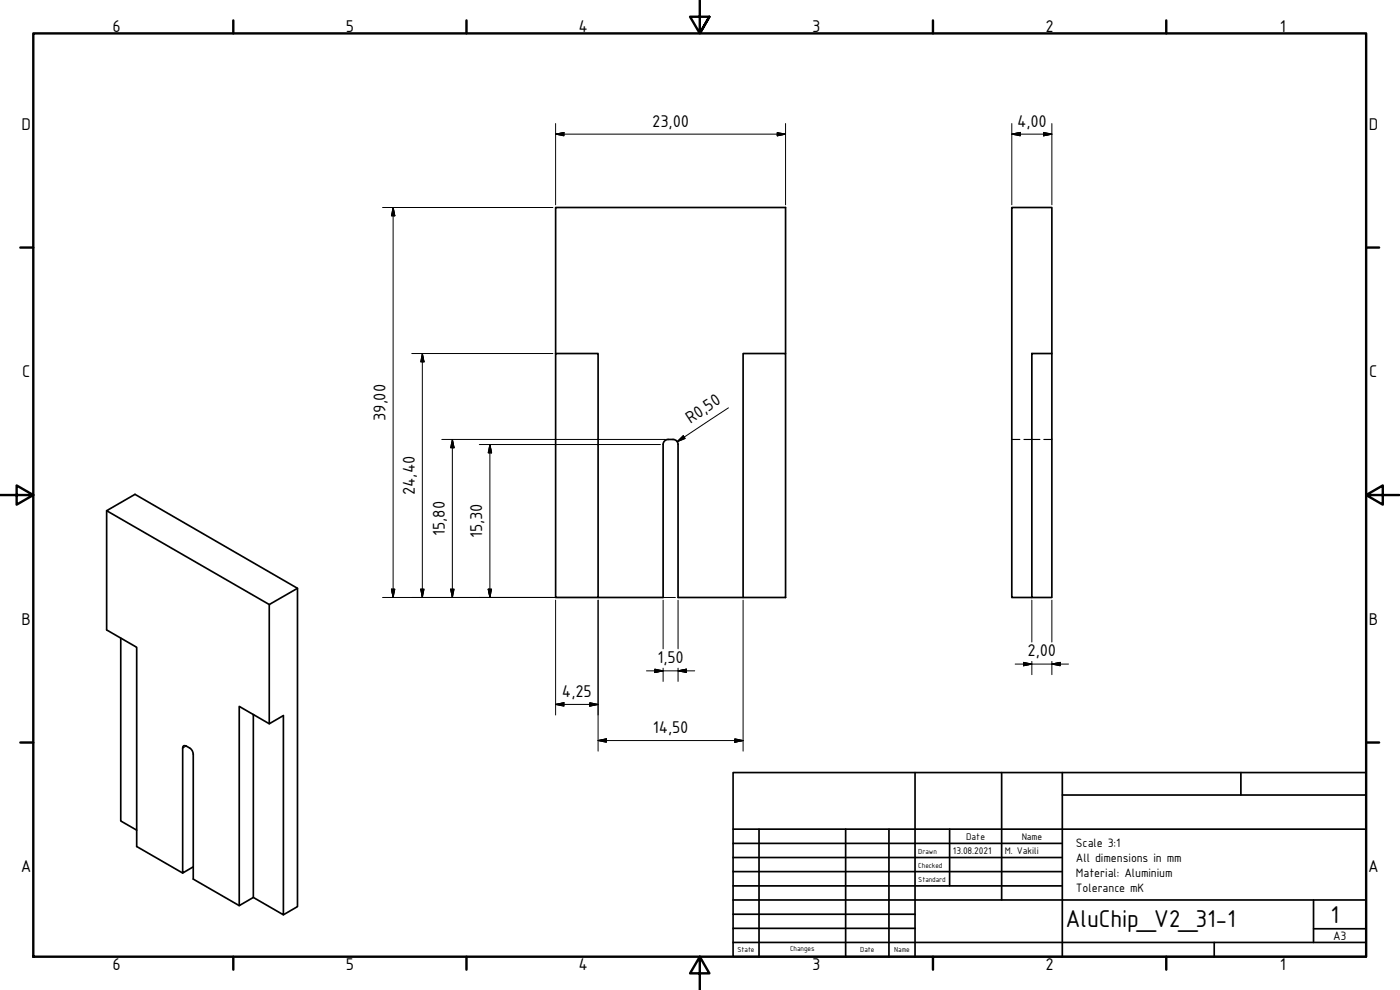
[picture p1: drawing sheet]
<svg xmlns="http://www.w3.org/2000/svg" width="420mm" height="297mm" viewBox="0 0 420 297" stroke-linecap="round" stroke-linejoin="round" font-family="sans-serif">
<!-- layer: Visible (ISO) -->
<g fill="none" stroke="#000" stroke-width=".51">
<path d="M166.8 106.1h12.7v73.2h-12.7zM166.8 106.1v-43.8h69v43.8M223 106.1h12.8v73.2h-12.8zM309.7 106.1h6v73.2h-6zM315.7 106.1v-43.8h-12v117h6M199 133.4v45.9h-19.5M202 131.9a1.5 1.5 0 0 1 1.5 1.5M202 131.9h-1.5a1.5 1.5 0 0 0-1.5 1.5M203.5 133.4v45.9h19.5M32 153.2v35.8l9 5.2v59.8l13.8 7.9M89.3 176.5l-8.5 4.9v35.8M36.2 191.5v54.8l4.8 2.8"/>
<path d="M80.8 181.4l-48.8-28.2 8.5-4.9 48.8 28.2v95.5l-4.3 2.5M76 214.4v54.9l-4.2 2.4v-59.8l9 5.3 4.2-2.5v59.8l-9-5.2M58 260.1l-3.2 1.8v-37.5l.3-.6a2.99 2.99 0 0 1 2.9 2.5v37.5l13.8 7.9"/>
</g>
<!-- layer: Hidden (ISO) -->
<path d="M303.7 131.9h2.4M307.3 131.9h4.8M313.3 131.9h2.4" fill="none" stroke="#000" stroke-width=".34"/>
<!-- layer: Visible Narrow (ISO) -->
<path d="M55.9 223.8l-1.1 .6" fill="none" stroke="#000" stroke-width=".34"/>
<!-- layer: Border (ISO) -->
<g fill="none" stroke="#000" stroke-width=".72">
<path d="M10 10h400v277h-400zM70 6.1v3.9M140 6.1v3.9M210 0v10l-2.9-5h5.8l-2.9 5 2.9-5M280 6.1v3.9M350 6.1v3.9M6.1 74.3h3.9M410 74.3h3.9M0 148.5h10l-5-2.8v5.7l5-2.9M410 148.5l5 2.9v-5.7l-5 2.8h10M6.1 222.8h3.9M410 222.8h3.9"/>
<path d="M70 287v3.9M140 287v3.9M210 287l2.9 5h-5.8l2.9-5v10M280 287v3.9M350 287v3.9"/>
</g>
<!-- layer: Title (ISO) -->
<g fill="none" stroke="#000" stroke-width=".51">
<path d="M220 231.8h190v55.2h-190zM274.6 231.8v55.2M300.6 231.8v38.2M318.8 238.5h91.2M318.8 231.8v55.2M372.4 231.8v6.7M220 253.1h98.8M220 257.3h98.8M220 248.8h190M227.8 248.8v38.2M253.8 248.8v38.2M266.8 248.8v38.2"/>
<path d="M285 248.8v17M220 261.5h98.8M220 265.8h98.8M220 270h190M220 274.3h54.6M220 278.5h54.6M394.2 278.7h15.8M394.2 270v12.8M220 282.8h190M364.4 282.8v4.2"/>
</g>
<!-- layer: Dimension (ISO) -->
<g fill="none" stroke="#000" stroke-width=".3">
<path d="M166.8 37.1v24.4M233.3 39.8l2.5 .4-2.5 .6zM235.8 37.1v24.4M303.7 37.1v24.4M313.2 39.7l2.5 .5-2.5 .6zM315.7 37.1v24.4M166.8 40.2l2.4-.4v1zM166.8 40.2h69M303.7 40.2l2.5-.5v1.1zM303.7 40.2h12M114.8 62.3h51.1M118 62.3l.5 2.5h-1z"/>
<path d="M118 62.3v117M123.6 106.1h42.3M126.7 106.1l.6 2.5h-1zM126.7 106.1v73.2M132.6 131.9h67.1M135.8 131.9l.5 2.5h-1zM135.8 131.9v47.4M143.8 133.4h54.4M147 133.4l.5 2.5h-1zM147 133.4v45.9M203.2 132.5l1.9-1.7 .5 .8zM218.6 122.4l-15.4 10.1"/>
<path d="M114.8 179.3h87.9M117.5 176.8h1l-.5 2.5zM126.3 176.8h1l-.6 2.5zM135.3 176.8h1l-.5 2.5zM146.5 176.8h1l-.5 2.5zM166.8 180.1v34.4M179.5 180.1v45.3M199 180.1v14.6M203.5 180.1v14.6M223 180.1v45.3M304.7 199.2h16M307.2 198.7l2.5 .5-2.5 .6z"/>
<path d="M309.7 180.1v12.5M309.7 198.4v4M315.7 199.2l2.5-.5v1.1zM315.7 180.1v12.5M315.7 198.4v4M166.8 211.4l2.4-.6v1.1zM166.8 211.4h12.7M177 210.8l2.5 .6-2.5 .5zM194 201.3h14.5M196.5 200.8l2.5 .5-2.5 .5zM199 200.5v4M203.5 201.3l2.5-.5v1z"/>
<path d="M203.5 200.5v4M179.5 222.2l2.5-.5v1zM179.5 222.2h43.5M220.5 221.7l2.5 .5-2.5 .5z"/>
</g>
<g fill="#000" stroke="#000" stroke-width=".3">
<path d="M166.8 40.2l2.4-.4zM166.8 40.2l2.4-.4v1zM303.7 40.2l2.5-.5zM303.7 40.2l2.5-.5v1.1zM233.3 40.8l2.5-.6zM233.3 39.8l2.5 .4-2.5 .6zM313.2 40.8l2.5-.6zM313.2 39.7l2.5 .5-2.5 .6zM118 62.3l.5 2.5zM118 62.3l.5 2.5h-1zM126.7 106.1l.6 2.5zM126.7 106.1l.6 2.5h-1z"/>
<path d="M135.8 131.9l.5 2.5zM135.8 131.9l.5 2.5h-1zM147 133.4l.5 2.5zM147 133.4l.5 2.5h-1zM203.2 132.5l1.9-1.7zM203.2 132.5l1.9-1.7 .5 .8zM117.5 176.8l.5 2.5zM117.5 176.8h1l-.5 2.5zM126.3 176.8l.4 2.5zM126.3 176.8h1l-.6 2.5zM135.3 176.8l.5 2.5zM135.3 176.8h1l-.5 2.5z"/>
<path d="M146.5 176.8l.5 2.5zM146.5 176.8h1l-.5 2.5zM307.2 199.8l2.5-.6zM307.2 198.7l2.5 .5-2.5 .6zM315.7 199.2l2.5-.5zM315.7 199.2l2.5-.5v1.1zM166.8 211.4l2.4-.6zM166.8 211.4l2.4-.6v1.1zM177 211.9l2.5-.5zM177 210.8l2.5 .6-2.5 .5zM196.5 201.8l2.5-.5zM196.5 200.8l2.5 .5-2.5 .5z"/>
<path d="M203.5 201.3l2.5-.5zM203.5 201.3l2.5-.5v1zM179.5 222.2l2.5-.5zM179.5 222.2l2.5-.5v1zM220.5 222.7l2.5-.5zM220.5 221.7l2.5 .5-2.5 .5z"/>
</g>
<g font-size="7.9">
<text x="319.8" y="278.2">AluChip_V2_31-1</text>
<text x="399.3" y="276.8">1</text>
</g>
<g font-size="5.5">
<text x="33.8" y="9.6">6</text>
<text x="103.8" y="9.6">5</text>
<text x="173.6" y="9.6">4</text>
<text x="243.8" y="9.6">3</text>
<text x="313.8" y="9.6">2</text>
<text x="384.1" y="9.6">1</text>
<text x="6.4" y="38.9">D</text>
<text x="195.7" y="38">23,00</text>
<text x="305.2" y="38">4,00</text>
<text x="410.8" y="38.9">D</text>
<text x="6.6" y="113.1">C</text>
<text x="410.9" y="113.1">C</text>
<text x="115.7" y="126.3" transform="rotate(-90 115.7 126.3)">39,00</text>
<text x="207.2" y="127.2" transform="rotate(-34 207.2 127.2)">R0,50</text>
<text x="124.5" y="148.5" transform="rotate(-90 124.5 148.5)">24,40</text>
<text x="133.5" y="160.7" transform="rotate(-90 133.5 160.7)">15,80</text>
<text x="144.7" y="161.5" transform="rotate(-90 144.7 161.5)">15,30</text>
<text x="6.4" y="187.4">B</text>
<text x="410.8" y="187.4">B</text>
<text x="308.4" y="196.9">2,00</text>
<text x="197.3" y="199">1,50</text>
<text x="168.7" y="209.1">4,25</text>
<text x="195.9" y="219.9">14,50</text>
<text x="6.3" y="261.6">A</text>
<text x="410.6" y="261.6">A</text>
<text x="33.8" y="290.9">6</text>
<text x="103.8" y="290.9">5</text>
<text x="173.6" y="290.9">4</text>
<text x="243.8" y="290.9">3</text>
<text x="313.8" y="290.9">2</text>
<text x="384.1" y="290.9">1</text>
</g>
<g font-size="3.9">
<text x="322.9" y="254.1">Scale 3:1</text>
<text x="322.9" y="258.6">All dimensions in mm</text>
<text x="322.9" y="263">Material: Aluminium</text>
<text x="322.9" y="267.5">Tolerance mK</text>
<text x="400.1" y="282">A3</text>
</g>
<g font-size="3.1">
<text x="286" y="256.3">13.08.2021</text>
<text x="290" y="252">Date</text>
<text x="301.6" y="256.3">M. Vakili</text>
<text x="306.6" y="252">Name</text>
</g>
<g font-size="2.4">
<text x="275.6" y="256.3">Drawn</text>
<text x="275.6" y="260.5">Checked</text>
<text x="275.6" y="264.8">Standard</text>
<text x="221.4" y="285.7">State</text>
<text x="237.1" y="285.4">Changes</text>
<text x="258.2" y="285.7">Date</text>
<text x="268.4" y="285.7">Name</text>
</g>
</svg>
